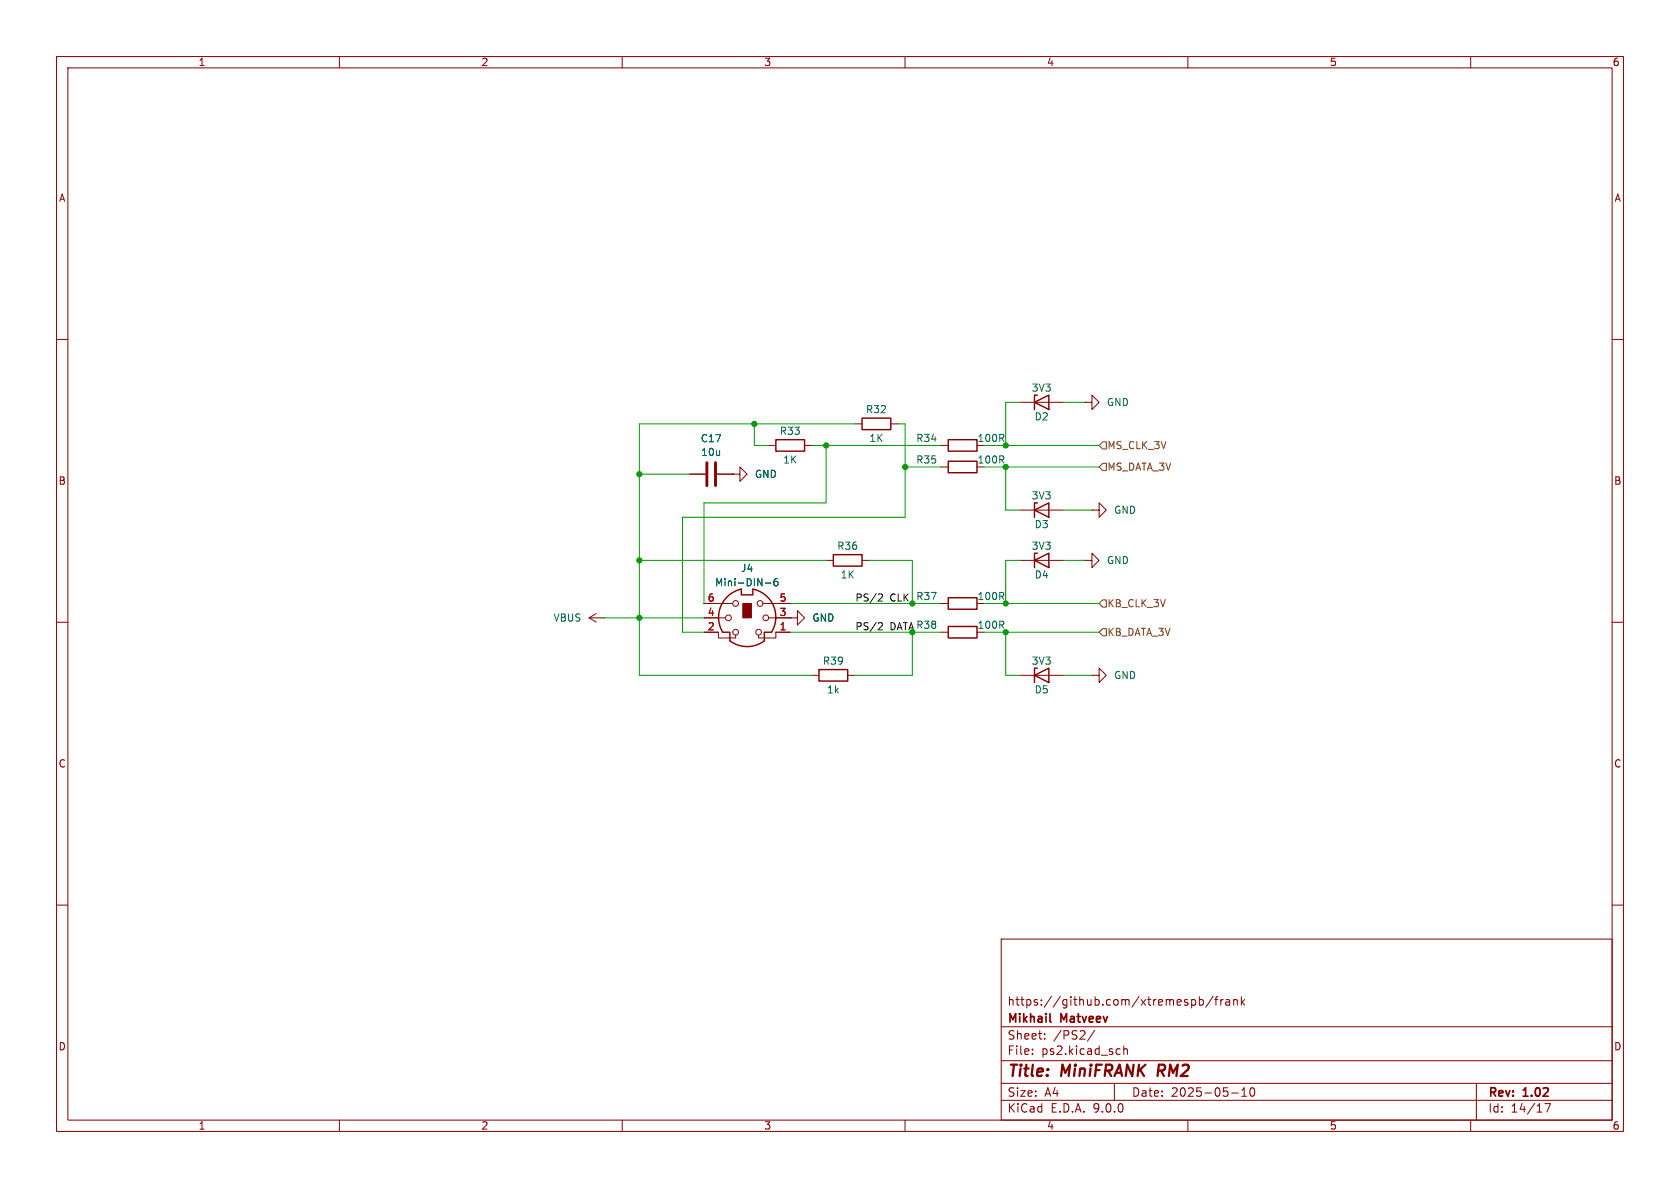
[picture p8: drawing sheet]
<svg xmlns="http://www.w3.org/2000/svg" width="297mm" height="210mm" viewBox="0 0 297 210" stroke-linecap="round" stroke-linejoin="round" font-family="sans-serif">
<g fill="none" stroke="#840000" stroke-width=".18">
<path d="M10 10h277v190h-277zM12 12h273v186h-273zM60 10v2M110 10v2M160 10v2M210 10v2M260 10v2M10 60h2M135.9 78.7h1.3M142.2 78.7h1.3M151.1 74.9h1.3M157.5 74.9h1.2"/>
<path d="M166.4 78.7h1.2M180.3 71.1h7.7M191.8 71.1h1.2v-1.2l1.3 1.2-1.3 1.3v-1.3M191.8 71.1h.1M285 60h2M121.9 83.8h2.8M126.7 83.8h2.8M129.5 83.8h1.3v-1.2l1.3 1.2-1.3 1.3v-1.3M129.5 83.8h.1M146 99.1h1.3M152.4 99.1h1.3M166.4 82.6h1.2"/>
<path d="M180.3 99.1h7.7M180.3 90.2h7.7M191.8 99.1h1.2v-1.3l1.3 1.3-1.3 1.2v-1.2M191.8 99.1h.1M193 90.2h1.3v-1.3l1.3 1.3-1.3 1.2v-1.2M193 90.2h.1M10 110h2M104.1 109.2l1.3 .8M104.1 109.2h2.6M105.4 108.5l-1.3 .7M106.7 109.2h.1M124.5 111.8h2.5v1h3v-.5"/>
<path d="M124.5 106.7h5M124.5 109.2h3.8M134.9 106.7h4.8M135.9 109.2h3.8M139.7 109.2h1.3v-1.2l1.2 1.2-1.2 1.3v-1.3M139.7 109.2h.1M139.7 111.8h-2.5v1h-3.1v-.5M143.5 119.4h1.3M149.9 119.4h1.2M166.4 106.7h1.2M166.4 111.8h1.2M180.3 119.4h7.7"/>
<path d="M193 119.4h1.3v-1.3l1.3 1.3-1.3 1.3v-1.3M193 119.4h.1M285 110h2M10 160h2M177 166h108v32h-108zM210.7 176.8l.4-.1 .3 .3v.4l-.2 .2h-.5M212 176.8l.5-.1 .2 .3v.4l-.1 .2h-.6M212 176.2v1.5M214.5 176.1l-1.3 2M214.7 176.7h.6M215.3 176.2l-.3 .2v1.3M215.8 176.7v1"/>
<path d="M216.2 176.7l-.2 .1-.2 .2M216.7 176.8h.6l.1 .9M217.4 177.1h-.5a.29 .29 0 0 0-.2 .3 .29 .29 0 0 0 .2 .3l.5-.1M218.1 176.8l.2-.1 .4 .1v.9M218.1 176.7v1M219.5 176.2v1.5M219.6 177.1l.4 .6M220 176.7l-.5 .6M285 160h2M60 198v2M110 198v2M160 198v2"/>
<path d="M177 194.5h108M177 191.5h108M177 187.5h108M177 181.5h108M182.5 186.3v.1M182.5 185.5v.1M184.7 183.6v.1M184.7 182.8v.1M193.5 182.1l-1.3 2M197 191.5v3M197.9 185.4l.1 .1M198 186.3l-.1 .1"/>
<path d="M198.7 184.9v1.5M198.7 185.5l.2-.1 .3 .1 .1 .9M210 198v2M217.7 193.2h1.2M219.5 193.8h.9M219.5 192.7l.5-.4v1.5M221.1 192.4l.2-.1a.81 .81 0 0 1 .6 .6 .81 .81 0 0 1-.3 .8l-.1 .1a.81 .81 0 0 1-.4-1.4zM260 198v2M261 191.5v6.5M273.1 195.1h1l-.6 1.5"/>
<circle cx="128.8" cy="109.2" r=".51"/>
<circle cx="130" cy="106.7" r=".51"/>
<circle cx="130" cy="111.8" r=".51"/>
<circle cx="134.1" cy="111.8" r=".51"/>
<circle cx="134.4" cy="106.7" r=".51"/>
<circle cx="135.4" cy="109.2" r=".51"/>
</g>
<path d="M204.9 188.2l-.3 2" fill="none" stroke="#840000" stroke-width=".4"/>
<path d="M185.6 180.5l.2 .2" fill="none" stroke="#840000" stroke-width=".3"/>
<path d="M125 81.8v4.1M126.5 81.8v4.1" fill="none" stroke="#840000" stroke-width=".51"/>
<g fill="none" stroke="#840000" stroke-width=".25">
<path d="M137.2 77.7h5v2.1h-5zM152.4 73.9h5.1v2h-5.1zM167.6 77.7h5.1v2.1h-5.1zM182.9 71.1l2.5-1.2v2.5zM183.4 69.9h-.5v2.5M147.3 98h5.1v2.1h-5.1zM167.6 81.5h5.1v2.1h-5.1zM182.9 99.1l2.5-1.3v2.5zM182.9 90.2l2.5-1.3v2.5zM183.4 97.8h-.5v2.5M183.4 88.9h-.5v2.5M128.4 105.7l1.4-1.1 1.3-.5v1.1h2v-1.1a5.1 5.1 0 0 1 3.3 7.7h-1.3v1.5a5.1 5.1 0 0 1-6.1 0v-1.5h-1.2a5.1 5.1 0 0 1 .6-6.1z"/>
<path d="M144.8 118.4h5.1v2h-5.1zM167.6 105.7h5.1v2h-5.1zM167.6 110.7h5.1v2.1h-5.1zM182.9 119.4l2.5-1.3v2.6zM183.4 118.1h-.5v2.6"/>
</g>
<path d="M131.3 106.7h1.5v2.5h-1.5z" fill="#840000" stroke="#840000" stroke-width=".18"/>
<path d="M135.3 103.1h1M137.4 102.3h-.3a.86 .86 0 0 0 0 1.3l.4-.2v-.4l-.2-.2h-.4l-.1 .2" fill="none" stroke="#006464" stroke-width=".18"/>
<path d="M194.9 78.1h.7v1.3h-.7l-.6-.7zM194.9 81.9h.7v1.3h-.7l-.6-.6zM194.9 111.1h.7v1.3h-.7l-.6-.6zM194.9 106h.7v1.3h-.7l-.6-.6z" fill="none" stroke="#725600" stroke-width=".18"/>
<path d="M155.5 110.1h.4l.1 .3-.8 .9h.8M155.5 105h.4l.1 .3-.8 1h.8" fill="none" stroke="#0f0f0f" stroke-width=".18"/>
<g fill="none" stroke="#009600" stroke-width=".18">
<path d="M133.3 74.9v3.8h2.6M143.5 78.7h22.9M146 78.7v10.2h-21.5v17.8M151.1 74.9h-38.1v44.5h30.5M158.7 74.9h1.3v16.5h-39.4v20.4h3.9M174 78.7h20.3M180.3 71.1h-2.5v7.6M188 71.1h3.8M113 99.1h33M113 83.8h8.9M153.7 99.1h7.6v7.6M160 82.6h6.4"/>
<path d="M174 82.6h20.3M177.8 82.6v7.6h2.5M180.3 99.1h-2.5v7.6M188 99.1h3.8M188 90.2h5M106.7 109.2h17.8M139.7 111.8h26.7M139.7 106.7h26.7M161.3 111.8v7.6h-10.2M174 111.8h20.3M174 106.7h20.3M177.8 111.8v7.6h2.5"/>
<path d="M188 119.4h5"/>
</g>
<g fill="#009600" stroke="#009600" stroke-width=".18">
<circle cx="161.3" cy="106.7" r=".46"/>
<circle cx="161.3" cy="111.8" r=".46"/>
<circle cx="177.8" cy="78.7" r=".46"/>
<circle cx="177.8" cy="111.8" r=".46"/>
<circle cx="177.8" cy="106.7" r=".46"/>
<circle cx="177.8" cy="82.6" r=".46"/>
<circle cx="160" cy="82.6" r=".46"/>
<circle cx="146" cy="78.7" r=".46"/>
<circle cx="133.3" cy="74.9" r=".46"/>
<circle cx="113" cy="83.8" r=".46"/>
<circle cx="113" cy="99.1" r=".46"/>
<circle cx="113" cy="109.2" r=".46"/>
</g>
<g font-size="2.8" fill="#840000">
<text x="178" y="190.9">Title:</text>
<text x="187.7" y="190.9">MiniFRANK</text>
<text x="205.5" y="190.9">RM2</text>
</g>
<g font-size="2.1" fill="#840000">
<text x="178" y="178">https://github.com/xtremespb/frank</text>
<text x="178" y="184">Sheet:</text>
<text x="178" y="181.2">Mikhail</text>
<text x="186.2" y="184">/PS2/</text>
<text x="187.6" y="181.2">Matveev</text>
<text x="178" y="186.7">File:</text>
<text x="184.1" y="186.7">ps2.kicad_sch</text>
<text x="178" y="196.9">KiCad</text>
<text x="178" y="194.1">Size:</text>
<text x="184.7" y="194.1">A4</text>
<text x="185.7" y="196.9">E.D.A.</text>
<text x="193.3" y="196.9">9.0.0</text>
<text x="200" y="194.1">Date:</text>
<text x="207" y="194.1">2025-05-10</text>
<text x="263" y="194.3">Rev:</text>
<text x="263" y="196.9">Id:</text>
<text x="267.1" y="196.9">14/17</text>
<text x="269.4" y="194.3">1.02</text>
</g>
<g font-size="1.8" fill="#840000">
<text x="35" y="11.9">1</text>
<text x="85" y="11.9">2</text>
<text x="135" y="11.9">3</text>
<text x="185" y="11.9">4</text>
<text x="235" y="11.9">5</text>
<text x="285" y="11.9">6</text>
<text x="10.3" y="35.9">A</text>
<text x="285.3" y="35.9">A</text>
<text x="10.3" y="85.9">B</text>
<text x="285.3" y="85.9">B</text>
<text x="10.3" y="135.9">C</text>
<text x="285.3" y="135.9">C</text>
<text x="10.3" y="185.9">D</text>
<text x="285.3" y="185.9">D</text>
<text x="35" y="199.9">1</text>
<text x="85" y="199.9">2</text>
<text x="135" y="199.9">3</text>
<text x="185" y="199.9">4</text>
<text x="235" y="199.9">5</text>
<text x="285" y="199.9">6</text>
</g>
<g font-size="1.8" fill="#006464">
<text x="182.3" y="69.4">3V3</text>
<text x="195.6" y="72">GND</text>
<text x="137.8" y="77.1">R33</text>
<text x="153" y="73.3">R32</text>
<text x="182.8" y="74.5">D2</text>
<text x="123.8" y="78.4">C17</text>
<text x="123.8" y="80.8">10u</text>
<text x="138.4" y="82.1">1K</text>
<text x="153.6" y="78.3">1K</text>
<text x="161.9" y="82.1">R35</text>
<text x="161.9" y="78.3">R34</text>
<text x="172.7" y="82.1">100R</text>
<text x="172.7" y="78.3">100R</text>
<text x="133.4" y="84.7">GND</text>
<text x="182.3" y="88.5">3V3</text>
<text x="182.8" y="93.6">D3</text>
<text x="196.9" y="91">GND</text>
<text x="130.9" y="101.3">J4</text>
<text x="147.9" y="97.4">R36</text>
<text x="182.3" y="97.4">3V3</text>
<text x="195.6" y="99.9">GND</text>
<text x="126.3" y="103.8">Mini-DIN-6</text>
<text x="148.5" y="102.5">1K</text>
<text x="161.9" y="106.3">R37</text>
<text x="172.7" y="106.3">100R</text>
<text x="182.8" y="102.5">D4</text>
<text x="97.8" y="110.1">VBUS</text>
<text x="143.5" y="110.1">GND</text>
<text x="172.7" y="111.4">100R</text>
<text x="145.4" y="117.7">R39</text>
<text x="182.3" y="117.7">3V3</text>
<text x="146.1" y="122.8">1k</text>
<text x="182.8" y="122.8">D5</text>
<text x="196.9" y="120.2">GND</text>
</g>
<g font-size="1.8" fill="#725600">
<text x="195.7" y="83.4">MS_DATA_3V</text>
<text x="195.7" y="79.6">MS_CLK_3V</text>
<text x="195.7" y="107.5">KB_CLK_3V</text>
<text x="195.7" y="112.6">KB_DATA_3V</text>
</g>
<g font-size="1.8" fill="#a90000">
<text x="125" y="106.4">6</text>
<text x="137.7" y="106.4">5</text>
<text x="125" y="109">4</text>
<text x="125" y="111.5">2</text>
<text x="137.7" y="109">3</text>
<text x="137.7" y="111.5">1</text>
</g>
<g font-size="1.8" fill="#0f0f0f">
<text x="151.1" y="106.4">PS/2</text>
<text x="157.3" y="106.4">CLK</text>
<text x="151.1" y="111.5">PS/2</text>
<text x="157.3" y="111.5">DATAR38</text>
</g>
</svg>
